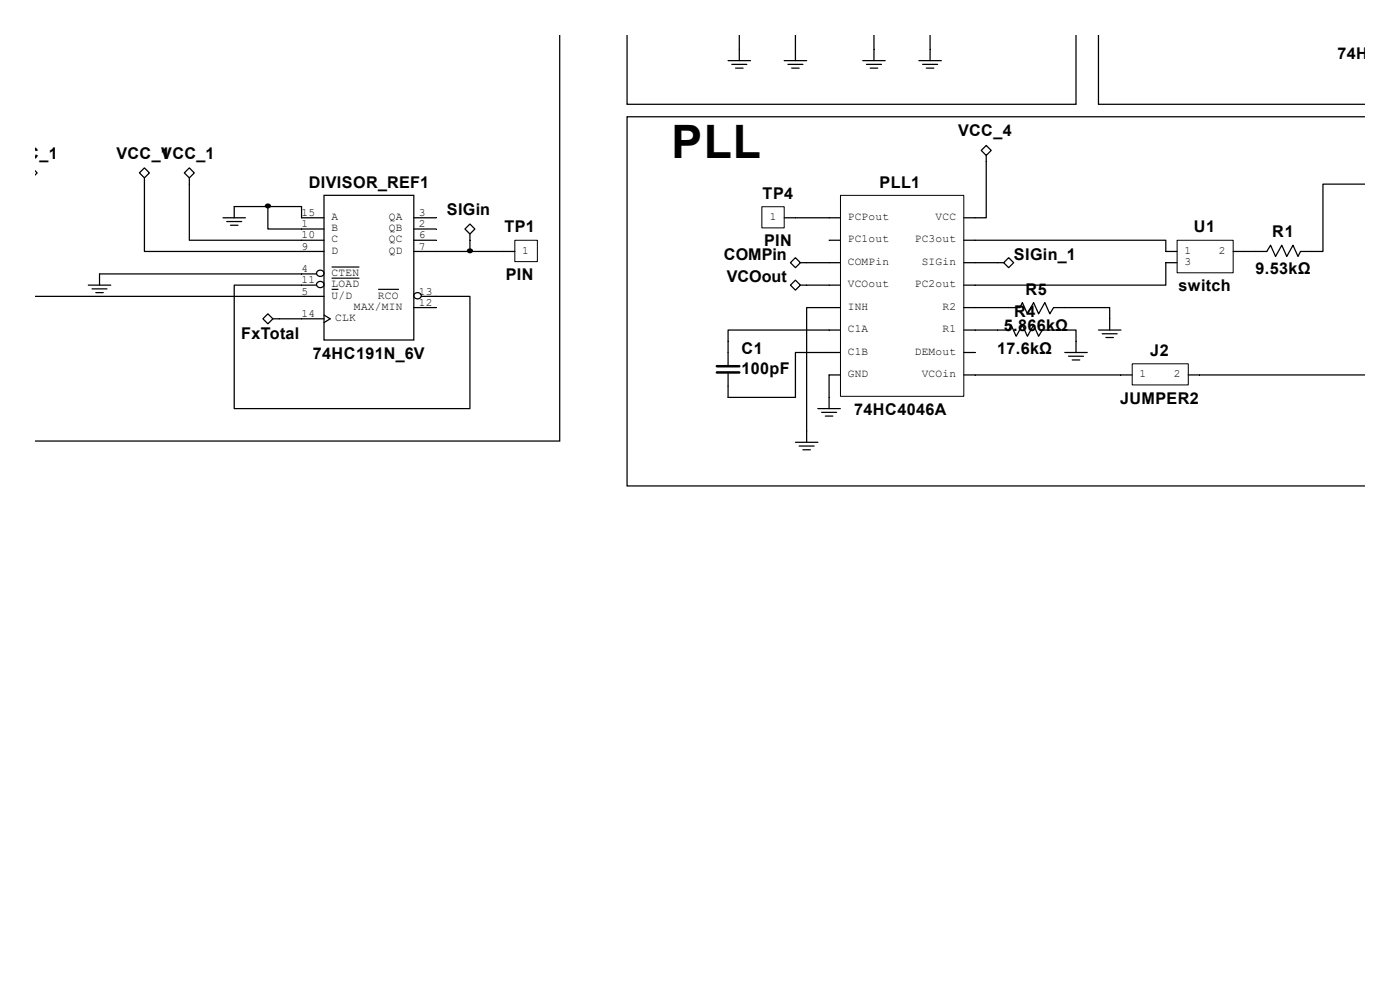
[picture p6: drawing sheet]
<svg xmlns="http://www.w3.org/2000/svg" width="297mm" height="210mm" viewBox="0 0 297 210" stroke-linecap="round" stroke-linejoin="round" font-family="sans-serif">
<g fill="none" stroke="#000" stroke-width=".26">
<path d="M118.7 7.6v86h-111.1M154.5 12.9h4.7M155.3 13.7h3.1M156 14.5h1.6M156.8 7.6v5.3M166.4 12.9h4.7M167.2 13.7h3.1M168 14.5h1.5M168.7 7.6v5.3M183 12.9h4.8M183.8 13.7h3.2M184.6 14.5h1.6"/>
<path d="M185.4 7.6v5.3M194.9 12.9h4.8M195.7 13.7h3.2M196.5 14.5h1.6M197.3 7.6v5.3M228.3 7.6v14.5h-95.3v-14.5M233 7.6v14.5h56.4M7.6 36.4l.3 .3-.3 .3M29.6 36.7l1-1.1 1.1 1.1-1.1 1zM30.6 37.7v15.6h38.1M39.1 36.7l1.1-1.1 1 1.1-1 1zM40.2 37.7v13.3h28.5"/>
<path d="M208.2 31.9l1-1 1.1 1-1.1 1.1zM209.2 33v13.2h-4.7M289.4 39.1h-8.7v14.2h-4.8l-.5 1.1-1.1-2.4-1.3 2.4-1.1-2.4-1.3 2.4-1.1-2.4-.7 1.3h-7.2M289.4 24.8h-156.4v78.3h156.4M47.3 46.2h4.8M48.1 47h3.2M48.9 47.8h1.6M56.8 43.8h7.2v2.4h4.7M56.8 43.8v4.8h11.9M56.8 43.8h-7.1v2.4M67.2 58.1h-46.1v2.4M67.4 57.5a.71 .71 0 0 1 1.1 0 .71 .71 0 0 1-.2 1.1 .7 .7 0 0 1-.9-.2 .7 .7 0 0 1 0-.9z"/>
<path d="M67.4 59.9a.71 .71 0 0 1 1.1 0 .71 .71 0 0 1-.2 1.1 .7 .7 0 0 1-.9-.2 .7 .7 0 0 1 0-.9zM68.7 41.4h19.1v30.7h-19.1zM87.8 46.2h4.7M87.8 48.6h4.7M87.8 51h4.7M87.8 53.3h21.4M98.6 48.6l1.1-1.1 1.1 1.1-1.1 1zM99.7 49.6v3.7M166.4 46.2h11.9M168.7 59.4l1.1 1.1-1.1 1-1-1zM168.7 54.7l1.1 1-1.1 1.1-1-1.1zM169.8 55.7h8.5"/>
<path d="M175.9 51h2.4M204.5 51h42.8v2.3h2.4M204.5 55.7h8.4M212.9 55.7l1.1-1 1 1-1 1.1zM249.7 55.7h-2.4v4.8h-42.8M7.6 62.9h61.1M18.7 60.5h4.8M19.5 61.3h3.2M20.3 62.1h1.6M55.8 67.6l1-1 1.1 1-1.1 1.1zM57.9 67.6h10.8M67.2 60.5h-17.5v26.2h50v-23.8h-10.3"/>
<path d="M68.7 66.8l1.4 .8-1.4 .8M87.8 65.3h4.7M88 62.3a.71 .71 0 0 1 1.1 0 .71 .71 0 0 1-.2 1 .7 .7 0 0 1-.9-.1 .7 .7 0 0 1 0-.9zM169.8 60.5h8.5M178.3 74.8h-9.6v9.5h-14.2v-5M178.3 70h-23.8v7.4M178.3 65.3h-7.2v28.5M178.3 79.5h-2.4v7.2M204.5 70h9.5l.5-1 1.1 2.3 1.3-2.3 1.1 2.3 1.3-2.3 1 2.3 .8-1.3h7.2v4.8M204.5 65.3h11.9l.5-1.1 1.1 2.4 1.3-2.4 1 2.4 1.4-2.4 1 2.4 .8-1.3h11.9v4.7M204.5 74.8h2.3M204.5 79.5h35.7"/>
<path d="M225.9 74.8h4.8M226.7 75.6h3.2M227.5 76.4h1.6M233 70h4.8M233.8 70.8h3.2M234.6 71.6h1.6M252.1 79.5h37.3M168.7 93.8h4.8M169.5 94.6h3.2M170.3 95.4h1.6M173.5 86.7h4.8M174.3 87.5h3.2"/>
<path d="M175.1 88.3h1.6"/>
</g>
<path d="M70.4 56.6h5.8M70.4 59h5.8M70.4 61.4h1.4M80.2 61.4h4.4" fill="none" stroke="#000" stroke-width=".25"/>
<path d="M109.2 51h4.8v4.5h-4.8zM161.6 43.9h4.8v4.4h-4.8zM178.3 41.4h26.2v42.7h-26.2zM249.7 51h11.9v6.9h-11.9zM240.2 77.2h11.9v4.5h-11.9z" fill="none" stroke="#000" stroke-width=".21"/>
<g fill="#000" stroke="#000" stroke-width=".26">
<path d="M56.4 43.5a.5 .5 0 0 1 .6-.2 .5 .5 0 0 1 .3 .6 .5 .5 0 0 1-.6 .2 .5 .5 0 0 1-.3-.6z" fill-rule="evenodd"/>
<path d="M99.2 53a.5 .5 0 0 1 .7-.2 .5 .5 0 0 1 .2 .6 .5 .5 0 0 1-.6 .2 .5 .5 0 0 1-.3-.6z" fill-rule="evenodd"/>
</g>
<path d="M152.1 77.7h4.7M152.1 79h4.7" fill="none" stroke="#000" stroke-width=".53"/>
<text font-size="9.8" x="142.5" y="33.6">PLL</text>
<g font-size="3.4">
<text x="283.8" y="12.6">74HC00N</text>
<text x="203.2" y="29">VCC_4</text>
<text x=".8" y="33.7">VCC_1</text>
<text x="24.7" y="33.7">VCC_1</text>
<text x="34.2" y="33.7">VCC_1</text>
<text x="65.5" y="39.8">DIVISOR_REF1</text>
<text x="186.6" y="39.8">PLL1</text>
<text x="94.8" y="45.6">SIGin</text>
<text x="161.8" y="42.2">TP4</text>
<text x="107" y="49.3">TP1</text>
<text x="162.1" y="52.2">PIN</text>
<text x="253.2" y="49.3">U1</text>
<text x="269.9" y="50.4">R1</text>
<text x="107.3" y="59.4">PIN</text>
<text x="153.6" y="55.2">COMPin</text>
<text x="154.2" y="59.9">VCOout</text>
<text x="215.1" y="55.2">SIGin_1</text>
<text x="266.4" y="58.1">9.53kΩ</text>
<text x="217.6" y="62.6">R5</text>
<text x="250" y="61.8">switch</text>
<text x="51.2" y="71.8">FxTotal</text>
<text x="213" y="70.2">5.866kΩ</text>
<text x="215.1" y="67.3">R4</text>
<text x="66.4" y="76.1">74HC191N_6V</text>
<text x="157.3" y="75">C1</text>
<text x="211.5" y="75">17.6kΩ</text>
<text x="244" y="75.5">J2</text>
<text x="157.3" y="79.2">100pF</text>
<text x="181.2" y="88">74HC4046A</text>
<text x="237.6" y="85.6">JUMPER2</text>
</g>
<g font-size="2.4">
<text x="64" y="45.8">15</text>
<text x="70.3" y="46.7">A</text>
<text x="82.5" y="46.7">QA</text>
<text x="88.9" y="45.8">3</text>
<text x="163.3" y="46.7">1</text>
<text x="179.9" y="46.7">PCPout</text>
<text x="198.5" y="46.7">VCC</text>
<text x="64" y="48.2">1</text>
<text x="64" y="50.6">10</text>
<text x="64" y="53">9</text>
<text x="70.3" y="49.1">B</text>
<text x="70.3" y="51.4">C</text>
<text x="70.3" y="53.8">D</text>
<text x="82.5" y="49.1">QB</text>
<text x="82.5" y="51.4">QC</text>
<text x="82.5" y="53.8">QD</text>
<text x="88.9" y="48.2">2</text>
<text x="88.9" y="50.6">6</text>
<text x="88.9" y="53">7</text>
<text x="110.8" y="53.8">1</text>
<text x="179.9" y="51.4">PC1out</text>
<text x="194.1" y="51.4">PC3out</text>
<text x="251.3" y="53.8">1</text>
<text x="258.6" y="53.8">2</text>
<text x="64" y="57.7">4</text>
<text x="70.3" y="58.6">CTEN</text>
<text x="179.9" y="56.2">COMPin</text>
<text x="195.5" y="56.2">SIGin</text>
<text x="251.3" y="56.2">3</text>
<text x="64" y="62.5">5</text>
<text x="64" y="60.1">11</text>
<text x="70.3" y="63.4">U/D</text>
<text x="70.3" y="61">LOAD</text>
<text x="75.1" y="65.7">MAX/MIN</text>
<text x="80.2" y="63.4">RCO</text>
<text x="88.9" y="62.5">13</text>
<text x="88.9" y="64.9">12</text>
<text x="179.9" y="61">VCOout</text>
<text x="179.9" y="65.7">INH</text>
<text x="194.1" y="61">PC2out</text>
<text x="199.9" y="65.7">R2</text>
<text x="64" y="67.2">14</text>
<text x="71.1" y="68.1">CLK</text>
<text x="179.9" y="70.5">C1A</text>
<text x="199.9" y="70.5">R1</text>
<text x="179.9" y="75.3">C1B</text>
<text x="194.1" y="75.3">DEMout</text>
<text x="179.9" y="80">GND</text>
<text x="195.5" y="80">VCOin</text>
<text x="241.8" y="80">1</text>
<text x="249" y="80">2</text>
</g>
</svg>
